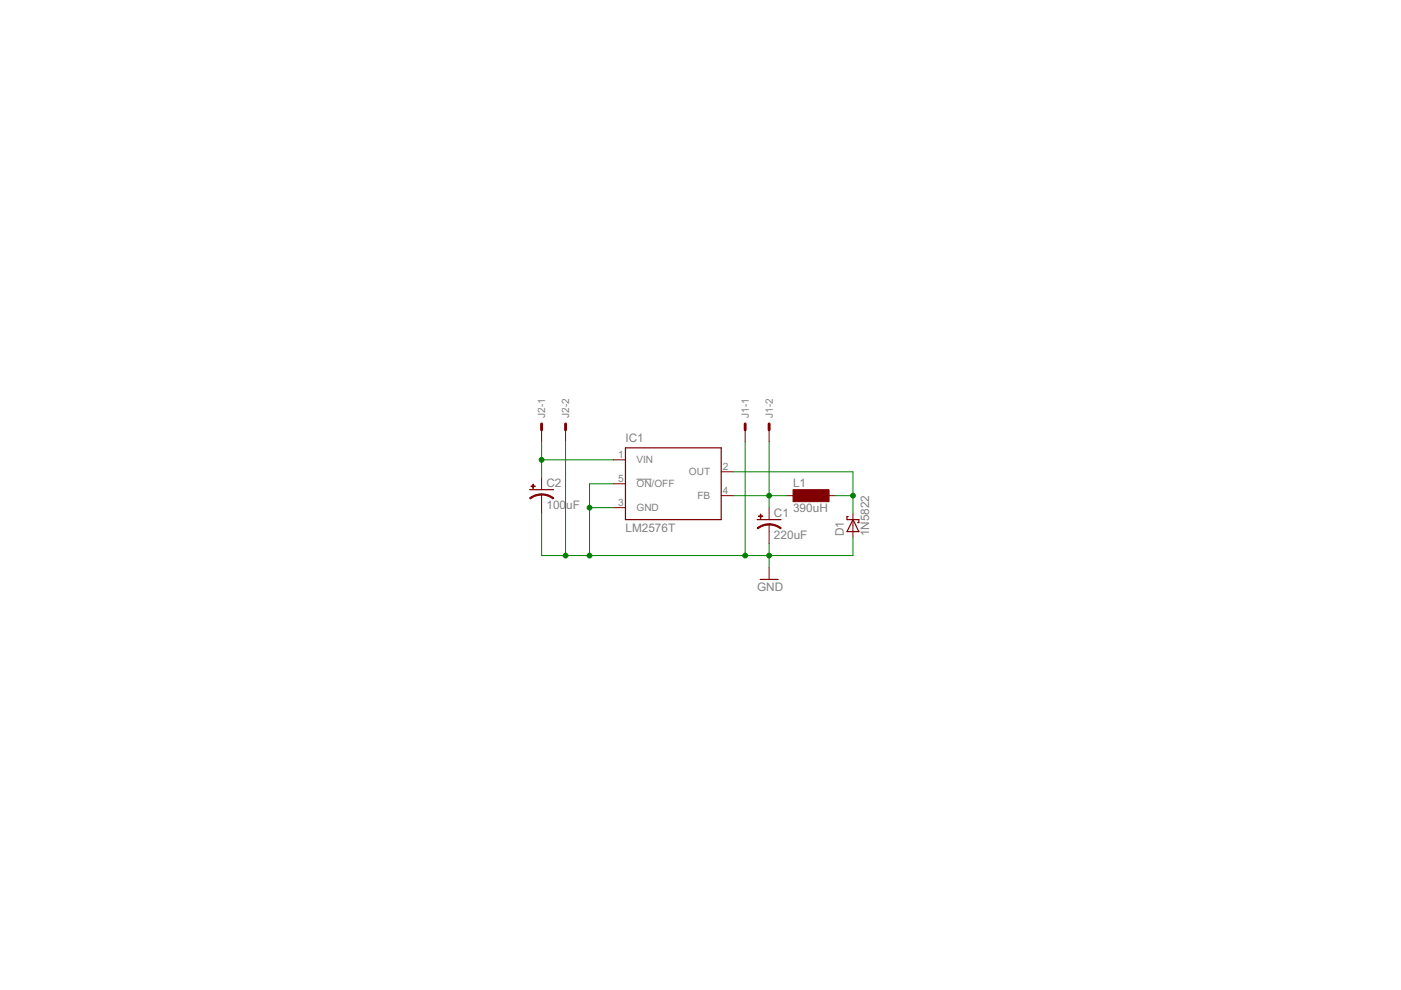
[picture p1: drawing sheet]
<svg xmlns="http://www.w3.org/2000/svg" width="297mm" height="210mm" viewBox="0 0 297 210" stroke-linecap="round" stroke-linejoin="round" font-family="sans-serif">
<path d="M134.9 101.6h3.3" fill="none" stroke="#808080" stroke-width=".21"/>
<path d="M132.6 95h20.3v15.2h-20.3zM112.3 103.8h5.1M160.5 110.2h5.1M179.8 109.5h-.2v.7h2.5v.6h-.3M180.8 110.2l1.3 2.5h-2.5zM161.2 122.9h3.8" fill="none" stroke="#800000" stroke-width=".25"/>
<g fill="none" stroke="#800000" stroke-width=".21">
<path d="M114.8 91.1v2.6M119.9 91.1v2.6M130.1 97.5h2.5M158 91.1v2.6M163.1 91.1v2.6M114.8 101.3v2.5M114.8 104.8v4.1M130.1 102.6h2.5M130.1 107.6h2.5M152.9 100h2.5M152.9 105.1h2.5M163.1 107.6v2.6"/>
<path d="M163.1 111.2v4.1M166.9 105.1h2.5M174.5 105.1h2.5M180.8 108.9v5.1M163.1 120.3v2.6"/>
</g>
<g fill="#800000" stroke="#800000" stroke-width=".21">
<path d="M168.1 103.8h7.7v2.6h-7.7z"/>
<path d="M160.8 109.4h.9v.1h-.9z"/>
<path d="M161.2 109h.1v.9h-.1z"/>
<path d="M112.6 103h.9v.2h-.9z"/>
<path d="M113 102.7h.1v.8h-.1z"/>
</g>
<g fill="#800000" stroke="#800000" stroke-width=".21">
<path d="M163.1 111l1.3 .3 1.2 .6-.1 .2-.9-.5-1.5-.3z" fill-rule="evenodd"/>
<path d="M160.5 111.9l1.2-.6 1.4-.2v.2l-1 .1-1.4 .7z" fill-rule="evenodd"/>
<path d="M114.8 104.7l1.4 .2 1.2 .7-.2 .2-1.3-.7-1.1-.1z" fill-rule="evenodd"/>
<path d="M112.3 105.6l1.2-.7 1.3-.2v.3l-1.5 .3-.9 .5z" fill-rule="evenodd"/>
</g>
<path d="M114.8 89.9v1.2M119.9 89.9v1.2M158 89.9v1.2M163.1 89.9v1.2" fill="none" stroke="#800000" stroke-width=".61"/>
<path d="M114.8 97.5h15.3M114.8 93.7v7.6M119.9 93.7v24.1M158 93.7v24.1M163.1 93.7v13.9M114.8 108.9v8.9h66v-3.8M125 107.6h5.1M130.1 102.6h-5.1v15.2M155.4 100h25.4v8.9M155.4 105.1h11.5M163.1 115.3v5M177 105.1h3.8" fill="none" stroke="#008000" stroke-width=".21"/>
<g fill="#008000" stroke="#008000" stroke-width=".21">
<circle cx="114.8" cy="97.5" r=".51"/>
<circle cx="125" cy="107.6" r=".51"/>
<circle cx="125" cy="117.8" r=".51"/>
<circle cx="163.1" cy="117.8" r=".51"/>
<circle cx="158" cy="117.8" r=".51"/>
<circle cx="119.9" cy="117.8" r=".51"/>
<circle cx="180.8" cy="105.1" r=".51"/>
<circle cx="163.1" cy="105.1" r=".51"/>
</g>
<g font-size="2.8" fill="#808080">
<text x="132.6" y="93.7">IC1</text>
<text x="115.9" y="103.2">C2</text>
<text x="168.1" y="103.3">L1</text>
<text x="115.9" y="108">100</text>
<text x="120" y="108">uF</text>
<text x="132.6" y="112.7">LM2576T</text>
<text x="164.1" y="109.5">C1</text>
<text x="168.1" y="108.7">390uH</text>
<text x="178.9" y="113.7" transform="rotate(-90 178.9 113.7)">D1</text>
<text x="184.3" y="113.7" transform="rotate(-90 184.3 113.7)">1N5822</text>
<text x="164.1" y="114.4">220uF</text>
<text x="160.5" y="125.4">GND</text>
</g>
<g font-size="2.4" fill="#808080">
<text x="115.6" y="88.6" transform="rotate(-90 115.6 88.6)">J2-1</text>
<text x="120.7" y="88.6" transform="rotate(-90 120.7 88.6)">J2-2</text>
<text x="158.8" y="88.6" transform="rotate(-90 158.8 88.6)">J1-1</text>
<text x="163.8" y="88.6" transform="rotate(-90 163.8 88.6)">J1-2</text>
<text x="131.1" y="97.1">1</text>
<text x="134.9" y="98.3">VIN</text>
<text x="146" y="100.8">OUT</text>
<text x="153.3" y="99.7">2</text>
<text x="131.1" y="102.2">5</text>
<text x="131.1" y="107.3">3</text>
<text x="134.9" y="103.3">ON/OFF</text>
<text x="147.8" y="105.9">FB</text>
<text x="153.3" y="104.7">4</text>
<text x="134.9" y="108.4">GND</text>
</g>
</svg>
